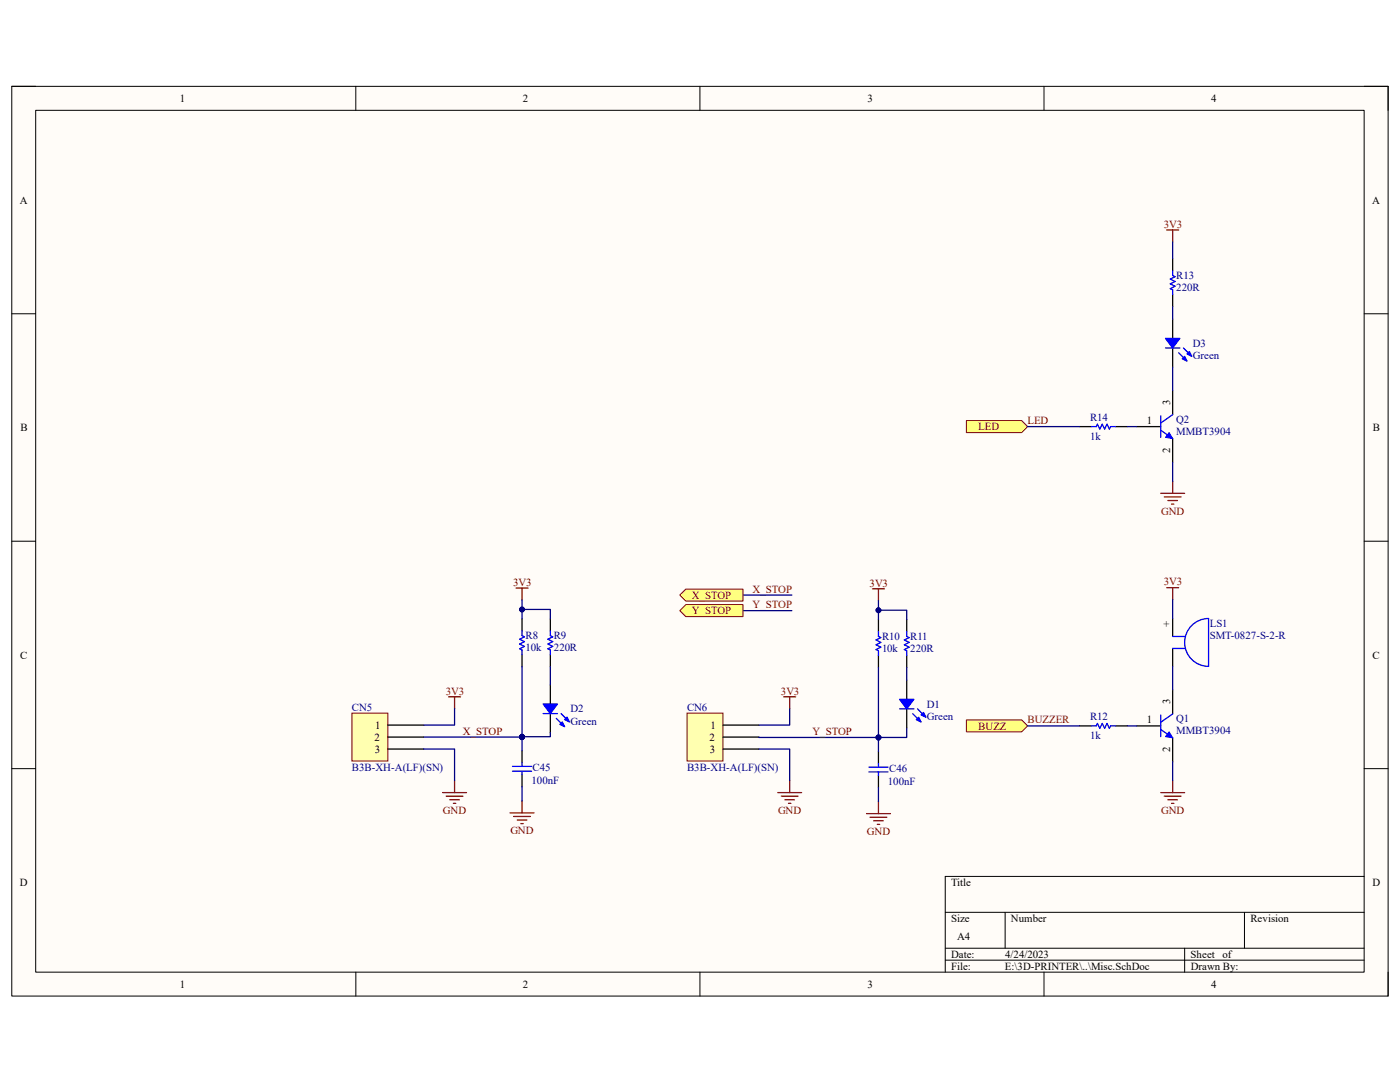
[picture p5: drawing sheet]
<svg xmlns="http://www.w3.org/2000/svg" width="279mm" height="216mm" viewBox="0 0 279 216" stroke-linecap="round" stroke-linejoin="round" font-family="sans-serif">
<path d="M2.3 17.2h274.7v181.6h-274.7z" fill-rule="evenodd" fill="#fffcf8"/>
<path d="M2.3 17.2h274.7v181.6h-274.7z" fill="none" stroke="#000" stroke-width=".2"/>
<path d="M7.1 22h265.1v172h-265.1z" fill-rule="evenodd" fill="#fffcf8"/>
<g fill="none" stroke="#000" stroke-width=".2">
<path d="M2.3 17.2h4.8M71 17.2v4.8M139.7 17.2v4.8M208.4 17.2v4.8M272.2 17.2h4.8v4.8M7.1 22h265.1v172h-265.1zM2.3 62.6h4.8M272.2 62.6h4.8M2.3 108h4.8M272.2 108h4.8M2.3 153.4h4.8M272.2 153.4h4.8"/>
<path d="M272.2 174.9h-83.6v19.1M71 194v4.8M139.7 194v4.8M188.6 182h83.6M188.6 189.2h83.6M188.6 191.6h83.6M200.6 182v7.2M208.4 194v4.8M236.4 189.2v4.8M248.4 182v7.2M277 194v4.8"/>
</g>
<path d="M234 123.4v3.6M234 129.4v3.6M234 137.7v4.8M215.4 144.8h2.4M222.6 144.8h2.4M226.9 144.8h4.7M234 147.2v4.8" fill="none" stroke="#000" stroke-width=".25"/>
<path d="M234 127h2.4M234 129.4h2.4M238.1 124.5a4.8 4.8 0 0 1 3.1-1.1v9.6a4.8 4.8 0 0 1-4.5-3.2 4.8 4.8 0 0 1 1.4-5.3zM217.8 144.8h1l.2-.4 .5 .9 .5-.9 .5 .9 .4-.9 .5 .9 .2-.5h1M231.6 145.6l2.4 1.6M231.6 142.7v4.3M234 142.5l-2.4 1.6" fill="none" stroke="#00f" stroke-width=".25"/>
<path d="M232.8 117.3h2.4M234 117.3v2.4M231.6 158.2h4.8M232.4 158.9h3.3M233.1 159.6h1.9M234 155.8v2.4M233.8 160.3h.5" fill="none" stroke="#800000" stroke-width=".25"/>
<path d="M233.3 146l.7 1.2-1.4-.2z" fill="#00f"/>
<path d="M233.3 146l.7 1.2-1.4-.2z" fill="none" stroke="#00f" stroke-width=".2"/>
<g fill="none" stroke="#800000" stroke-width=".25">
<path d="M103 117.3h2.4M104.2 117.3v2.4M174.1 117.5h2.4M175.3 117.5v2.4M104.2 159.8v2.4M175.3 160v2.3M101.8 162.2h4.8M102.5 162.9h3.4M103.2 163.6h1.9M103.9 164.3h.5M172.9 162.3h4.8M173.6 163.1h3.4"/>
<path d="M174.4 163.8h1.9M175.1 164.5h.5"/>
</g>
<g fill="none" stroke="#000" stroke-width=".25">
<path d="M104.2 123.5v2.4M104.2 130.7v2.3M109.8 123.5v2.4M109.8 130.7v2.3M109.8 136.7v3.8M175.3 123.6v2.4M175.3 130.8v2.4M181 123.6v2.4M181 130.8v2.4M104.2 149.8v2.4M104.2 154.6v2.4M109.8 142.4v3.8"/>
<path d="M175.3 150v2.4M175.3 154.7v2.4"/>
</g>
<g fill="none" stroke="#00f" stroke-width=".25">
<path d="M104.2 125.9v.9l.5 .3-1 .5 1 .4-1 .5 1 .5-1 .5 .5 .2v1M109.8 125.9v.9l.5 .3-1 .5 1 .4-1 .5 1 .5-1 .5 .5 .2v1M175.3 126v1l.5 .2-1 .5 1 .5-1 .5 1 .4-1 .5 .5 .3v.9M181 126v1l.4 .2-.9 .5 .9 .5-.9 .5 .9 .4-.9 .5 .5 .3v.9M102.3 153.9h3.8M102.3 152.9h3.8M104.2 152.2v.7M104.2 153.9v.7M108.4 142.4h2.9M173.4 154h3.8M173.4 153.1h3.8M175.3 152.4v.7"/>
<path d="M175.3 154v.7"/>
</g>
<path d="M108.4 140.5h2.9l-1.5 1.9z" fill="#00f"/>
<path d="M108.4 140.5h2.9l-1.5 1.9zM112 142.4l1.2 1.2" fill="none" stroke="#00f" stroke-width=".25"/>
<path d="M113.2 143.1l.4 1-.9-.5z" fill="#00f"/>
<path d="M111 143.3l1.5 1.5M113.2 143.1l.4 1-.9-.5z" fill="none" stroke="#00f" stroke-width=".25"/>
<path d="M112.2 144.1l.5 .9-1-.5z" fill="#00f"/>
<path d="M112.2 144.1l.5 .9-1-.5zM179.5 141.4h2.9" fill="none" stroke="#00f" stroke-width=".25"/>
<path d="M181 135.7v3.8M181 141.4v3.9" fill="none" stroke="#000" stroke-width=".25"/>
<path d="M179.5 139.5h2.9l-1.4 1.9z" fill="#00f"/>
<path d="M179.5 139.5h2.9l-1.4 1.9zM183.1 141.4l1.2 1.2" fill="none" stroke="#00f" stroke-width=".25"/>
<path d="M183.8 142.6l.5-.4 .5 .9z" fill="#00f"/>
<path d="M182.1 142.4l1.5 1.4M183.8 142.6l.5-.4 .5 .9z" fill="none" stroke="#00f" stroke-width=".25"/>
<path d="M182.9 143.6l.4-.5 .5 1z" fill="#00f"/>
<path d="M182.9 143.6l.4-.5 .5 1z" fill="none" stroke="#00f" stroke-width=".25"/>
<path d="M70.2 142.3h7.2v9.5h-7.2z" fill-rule="evenodd" fill="#ffffb0"/>
<path d="M70.2 142.3h7.2v9.5h-7.2z" fill="none" stroke="#800000" stroke-width=".2"/>
<path d="M77.4 144.7h7.2M77.4 147.1h7.2M77.4 149.5h7.2" fill="none" stroke="#000" stroke-width=".25"/>
<path d="M89.5 139h2.4M90.7 139v2.4M88.3 158.2h4.8M89 158.9h3.4M89.8 159.6h1.9M90.7 155.8v2.4M90.5 160.3h.5" fill="none" stroke="#800000" stroke-width=".25"/>
<path d="M137.1 142.3h7.2v9.5h-7.2z" fill-rule="evenodd" fill="#ffffb0"/>
<path d="M137.1 142.3h7.2v9.5h-7.2z" fill="none" stroke="#800000" stroke-width=".2"/>
<path d="M234 78v4.7M215.4 85.1h2.4M222.6 85.1h2.4M226.9 85.1h4.7M234 87.5v4.8M144.3 144.7h7.1M144.3 147.1h7.1M144.3 149.5h7.1" fill="none" stroke="#000" stroke-width=".25"/>
<path d="M231.6 98.4h4.8M232.4 99.2h3.3M233.1 99.9h1.9M234 96.1v2.3M233.8 100.6h.5M156.4 139h2.4M157.6 139v2.4M155.2 158.2h4.8M155.9 158.9h3.4M156.6 159.6h2M157.6 155.8v2.4M157.4 160.3h.4" fill="none" stroke="#800000" stroke-width=".25"/>
<path d="M217.8 85.1h1l.2-.5 .5 1 .5-1 .5 1 .4-1 .5 1 .2-.5h1M231.6 85.8l2.4 1.7M231.6 83v4.3M234 82.7l-2.4 1.7" fill="none" stroke="#00f" stroke-width=".25"/>
<path d="M233.3 86.3l.7 1.2-1.4-.2z" fill="#00f"/>
<path d="M233.3 86.3l.7 1.2-1.4-.2z" fill="none" stroke="#00f" stroke-width=".2"/>
<path d="M234 51.6v2.4M234 58.8v2.4M234 63.7v3.8M234 69.4v3.9" fill="none" stroke="#000" stroke-width=".25"/>
<path d="M234 54v1l.5 .2-.9 .5 .9 .5-.9 .4 .9 .5-.9 .5 .4 .2v1M232.6 69.4h2.9" fill="none" stroke="#00f" stroke-width=".25"/>
<path d="M232.6 67.5h2.9l-1.5 1.9z" fill="#00f"/>
<path d="M232.6 67.5h2.9l-1.5 1.9zM236.2 69.4l1.2 1.2" fill="none" stroke="#00f" stroke-width=".25"/>
<path d="M236.9 70.6l.5-.4 .4 .9z" fill="#00f"/>
<path d="M235.2 70.4l1.5 1.4M236.9 70.6l.5-.4 .4 .9z" fill="none" stroke="#00f" stroke-width=".25"/>
<path d="M235.9 71.6l.5-.5 .5 1z" fill="#00f"/>
<path d="M235.9 71.6l.5-.5 .5 1z" fill="none" stroke="#00f" stroke-width=".25"/>
<path d="M232.8 45.9h2.4M234 45.9v2.4" fill="none" stroke="#800000" stroke-width=".25"/>
<path d="M192.9 83.9h11l1.2 1.2-1.2 1.2h-11z" fill-rule="evenodd" fill="#ffff80"/>
<path d="M192.9 83.9h11l1.2 1.2-1.2 1.2h-11z" fill="none" stroke="#800000" stroke-width=".2"/>
<path d="M192.9 143.6h11l1.2 1.2-1.2 1.2h-11z" fill-rule="evenodd" fill="#ffff80"/>
<path d="M192.9 143.6h11l1.2 1.2-1.2 1.2h-11z" fill="none" stroke="#800000" stroke-width=".2"/>
<path d="M234 119.7v3.7M109.8 133v3.7M234 133v4.7M109.8 146.2v.8h-5.6M205.1 144.8h10.3M225 144.8h1.9M234 152v3.8" fill="none" stroke="#000080" stroke-width=".25"/>
<circle cx="104.2" cy="147" r=".48" fill="#000080"/>
<circle cx="104.2" cy="147" r=".48" fill="none" stroke="#000080" stroke-width=".2"/>
<path d="M104.2 121.6h5.6v1.9" fill="none" stroke="#000080" stroke-width=".25"/>
<circle cx="104.2" cy="121.6" r=".48" fill="#000080"/>
<circle cx="104.2" cy="121.6" r=".48" fill="none" stroke="#000080" stroke-width=".2"/>
<path d="M181 145.3v1.9h-5.7" fill="none" stroke="#000080" stroke-width=".25"/>
<circle cx="175.3" cy="147.2" r=".48" fill="#000080"/>
<circle cx="175.3" cy="147.2" r=".48" fill="none" stroke="#000080" stroke-width=".2"/>
<path d="M175.3 121.8h5.7v1.8" fill="none" stroke="#000080" stroke-width=".25"/>
<circle cx="175.3" cy="121.8" r=".48" fill="#000080"/>
<circle cx="175.3" cy="121.8" r=".48" fill="none" stroke="#000080" stroke-width=".2"/>
<path d="M104.2 157v2.8M175.3 147.2v2.8M175.3 157.1v2.9" fill="none" stroke="#000080" stroke-width=".25"/>
<circle cx="175.3" cy="147.2" r=".48" fill="#000080"/>
<circle cx="175.3" cy="147.2" r=".48" fill="none" stroke="#000080" stroke-width=".2"/>
<path d="M175.3 119.9v3.7" fill="none" stroke="#000080" stroke-width=".25"/>
<circle cx="175.3" cy="121.8" r=".48" fill="#000080"/>
<circle cx="175.3" cy="121.8" r=".48" fill="none" stroke="#000080" stroke-width=".2"/>
<path d="M104.2 119.7v3.8M181 133.2v2.5M84.6 149.5h6.1v6.3M90.7 141.4v3.3h-6.1" fill="none" stroke="#000080" stroke-width=".25"/>
<circle cx="104.2" cy="121.6" r=".48" fill="#000080"/>
<circle cx="104.2" cy="121.6" r=".48" fill="none" stroke="#000080" stroke-width=".2"/>
<path d="M104.2 147.1v2.7" fill="none" stroke="#000080" stroke-width=".25"/>
<circle cx="104.2" cy="147.1" r=".48" fill="#000080"/>
<circle cx="104.2" cy="147.1" r=".48" fill="none" stroke="#000080" stroke-width=".2"/>
<path d="M84.6 147.1h19.6" fill="none" stroke="#000080" stroke-width=".25"/>
<circle cx="104.2" cy="147.1" r=".48" fill="#000080"/>
<circle cx="104.2" cy="147.1" r=".48" fill="none" stroke="#000080" stroke-width=".2"/>
<path d="M104.2 133v14.1" fill="none" stroke="#000080" stroke-width=".25"/>
<circle cx="104.2" cy="147" r=".48" fill="#000080"/>
<circle cx="104.2" cy="147" r=".48" fill="none" stroke="#000080" stroke-width=".2"/>
<circle cx="104.2" cy="147.1" r=".48" fill="#000080"/>
<circle cx="104.2" cy="147.1" r=".48" fill="none" stroke="#000080" stroke-width=".2"/>
<path d="M175.3 133.2v14l-23.9-.1M151.4 149.5h6.2v6.3M157.6 141.4v3.3h-6.2" fill="none" stroke="#000080" stroke-width=".25"/>
<circle cx="175.3" cy="147.2" r=".48" fill="#000080"/>
<circle cx="175.3" cy="147.2" r=".48" fill="none" stroke="#000080" stroke-width=".2"/>
<path d="M234 48.3v3.3M234 61.2v2.5M234 73.3v4.7M205.1 85.1h10.3M225 85.1h1.9M234 92.3v3.8M148.3 118.7h9.7M148.3 121.8h9.7" fill="none" stroke="#000080" stroke-width=".25"/>
<path d="M135.7 118.7l1.2-1.2h11.4v2.4h-11.4z" fill-rule="evenodd" fill="#ffff80"/>
<path d="M135.7 118.7l1.2-1.2h11.4v2.4h-11.4z" fill="none" stroke="#800000" stroke-width=".2"/>
<path d="M135.7 121.8l1.2-1.2h11.4v2.4h-11.4z" fill-rule="evenodd" fill="#ffff80"/>
<path d="M135.7 121.8l1.2-1.2h11.4v2.4h-11.4z" fill="none" stroke="#800000" stroke-width=".2"/>
<g font-size="2.2">
<text x="35.9" y="20.4">1</text>
<text x="104.4" y="20.4">2</text>
<text x="173.1" y="20.4">3</text>
<text x="241.7" y="20.4">4</text>
<text x="3.9" y="40.6">A</text>
<text x="273.9" y="40.6">A</text>
<text x="233.5" y="80.8" transform="rotate(-90 233.5 80.8)">3</text>
<text x="4.1" y="86">B</text>
<text x="228.9" y="84.7">1</text>
<text x="274" y="86">B</text>
<text x="233.5" y="90.4" transform="rotate(-90 233.5 90.4)">2</text>
<text x="233.5" y="125.1" transform="rotate(-90 233.5 125.1)">+</text>
<text x="4" y="131.4">C</text>
<text x="273.9" y="131.4">C</text>
<text x="233.5" y="140.5" transform="rotate(-90 233.5 140.5)">3</text>
<text x="74.7" y="147.8">2</text>
<text x="74.9" y="145.4">1</text>
<text x="141.6" y="147.8">2</text>
<text x="141.8" y="145.4">1</text>
<text x="228.9" y="144.4">1</text>
<text x="74.8" y="150.2">3</text>
<text x="141.7" y="150.2">3</text>
<text x="233.5" y="150.1" transform="rotate(-90 233.5 150.1)">2</text>
<text x="4" y="176.8">D</text>
<text x="189.8" y="176.8">Title</text>
<text x="273.9" y="176.8">D</text>
<text x="189.8" y="184">Size</text>
<text x="201.8" y="184">Number</text>
<text x="249.6" y="184">Revision</text>
<text x="189.8" y="191.1">Date:</text>
<text x="191" y="187.5">A4</text>
<text x="200.6" y="191.1">4/24/2023</text>
<text x="237.6" y="191.1">Sheet</text>
<text x="244" y="191.1">of</text>
<text x="35.9" y="197.1">1</text>
<text x="104.4" y="197.1">2</text>
<text x="173.1" y="197.1">3</text>
<text x="189.8" y="193.5">File:</text>
<text x="200.6" y="193.5">E:\3D-PRINTER\..\Misc.SchDoc</text>
<text x="237.6" y="193.5">Drawn By:</text>
<text x="241.7" y="197.1">4</text>
</g>
<g font-size="2.2" fill="#800000">
<text x="232.2" y="45.4">3V3</text>
<text x="195.2" y="85.9">LED</text>
<text x="205.1" y="84.7">LED</text>
<text x="231.7" y="102.7">GND</text>
<text x="102.4" y="116.9">3V3</text>
<text x="138" y="119.5">X_STOP</text>
<text x="150.2" y="118.3">X_STOP</text>
<text x="173.5" y="117.1">3V3</text>
<text x="232.2" y="116.8">3V3</text>
<text x="138" y="122.6">Y_STOP</text>
<text x="150.2" y="121.4">Y_STOP</text>
<text x="88.9" y="138.6">3V3</text>
<text x="155.8" y="138.6">3V3</text>
<text x="92.4" y="146.6">X_STOP</text>
<text x="162.1" y="146.7">Y_STOP</text>
<text x="195.2" y="145.6">BUZZ</text>
<text x="205.1" y="144.4">BUZZER</text>
<text x="88.4" y="162.5">GND</text>
<text x="101.9" y="166.5">GND</text>
<text x="155.3" y="162.5">GND</text>
<text x="173" y="166.7">GND</text>
<text x="231.7" y="162.5">GND</text>
</g>
<g font-size="2.2" fill="#000080">
<text x="234.7" y="58.1">220R</text>
<text x="234.7" y="55.7">R13</text>
<text x="238.1" y="69.2">D3</text>
<text x="238.1" y="71.6">Green</text>
<text x="217.6" y="83.9">R14</text>
<text x="217.6" y="87.8">1k</text>
<text x="234.7" y="84.4">Q2</text>
<text x="234.7" y="86.8">MMBT3904</text>
<text x="241.4" y="125.1">LS1</text>
<text x="104.9" y="130">10k</text>
<text x="104.9" y="127.6">R8</text>
<text x="110.5" y="130">220R</text>
<text x="110.5" y="127.6">R9</text>
<text x="176" y="130.1">10k</text>
<text x="176" y="127.7">R10</text>
<text x="181.7" y="130.1">220R</text>
<text x="181.7" y="127.7">R11</text>
<text x="241.4" y="127.5">SMT-0827-S-2-R</text>
<text x="70.2" y="141.9">CN5</text>
<text x="113.9" y="142.2">D2</text>
<text x="137.1" y="141.9">CN6</text>
<text x="185" y="141.2">D1</text>
<text x="185" y="143.6">Green</text>
<text x="217.6" y="143.7">R12</text>
<text x="113.9" y="144.6">Green</text>
<text x="217.6" y="147.5">1k</text>
<text x="234.7" y="144.1">Q1</text>
<text x="234.7" y="146.5">MMBT3904</text>
<text x="70.2" y="153.8">B3B-XH-A(LF)(SN)</text>
<text x="106.3" y="153.9">C45</text>
<text x="137.1" y="153.8">B3B-XH-A(LF)(SN)</text>
<text x="177.5" y="154.1">C46</text>
<text x="106" y="156.5">100nF</text>
<text x="177.2" y="156.7">100nF</text>
</g>
</svg>
